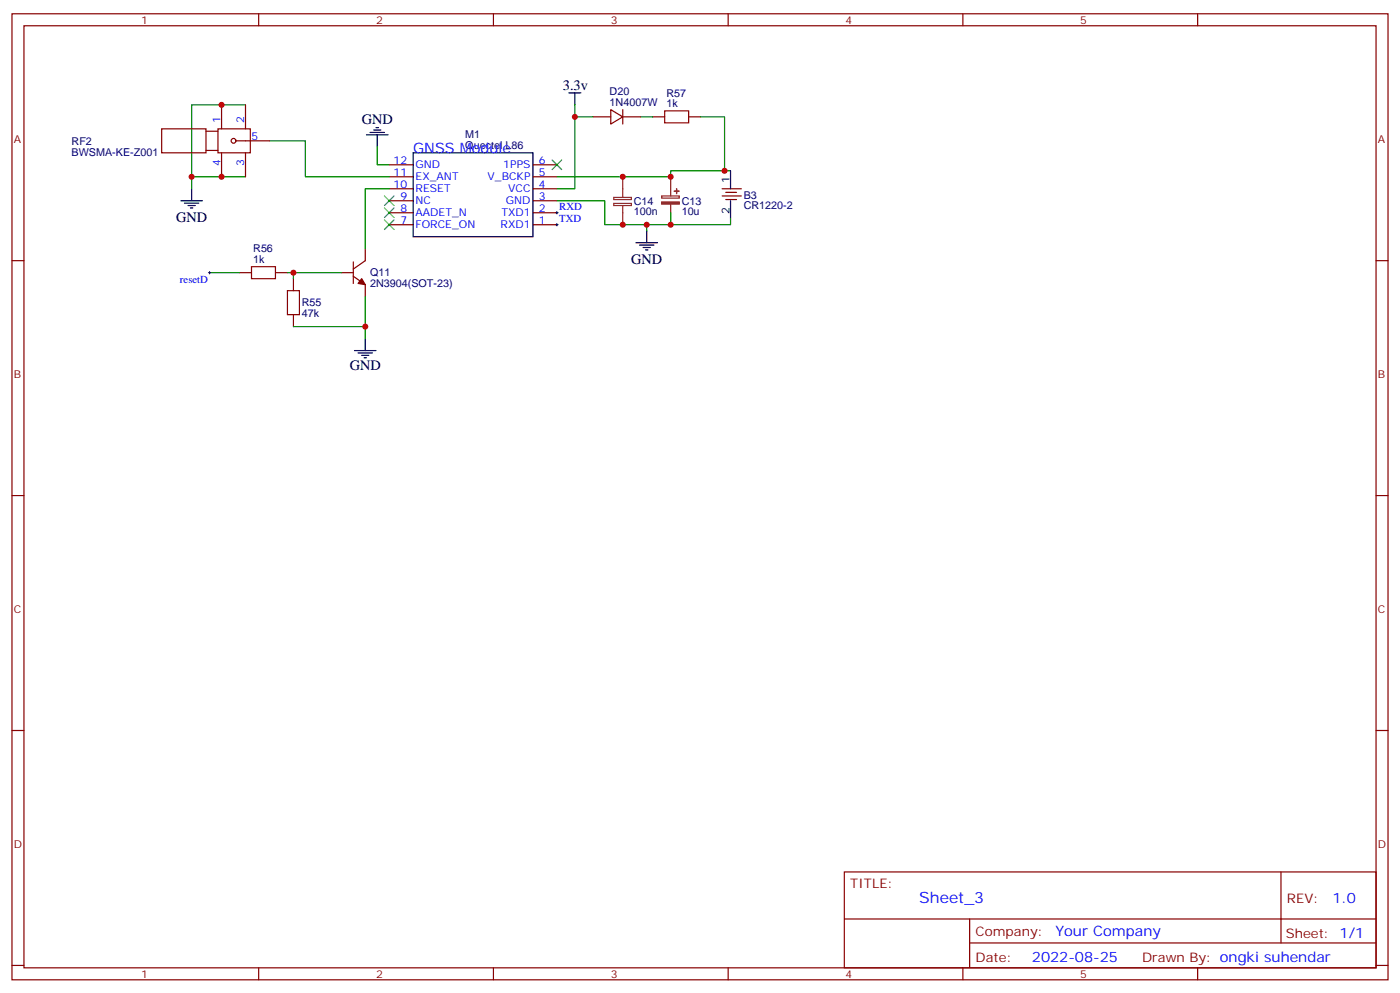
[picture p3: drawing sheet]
<svg xmlns="http://www.w3.org/2000/svg" width="412mm" height="292mm" viewBox="0 0 412 292" stroke-linecap="round" stroke-linejoin="round" font-family="sans-serif">
<g fill="none" stroke="#870000" stroke-width=".35">
<path d="M3.5 4.1h405.4v284.3h-405.4zM7.1 7.6h398.2v277.3h-398.2zM76.2 4.1v3.5M145.3 4.1v3.5M214.5 4.1v3.5M283.6 4.1v3.5M352.8 4.1v3.5M47.6 37.9h13.1v7.1h-13.1zM60.7 38.6h3.5M64.2 37.9h9.5v7.1h-9.5zM65.3 30.9v7M72.3 30.9v7"/>
<path d="M174.6 34.4h5.3M179.9 32.3l3.5 2.1-3.5 2.1zM183.4 34.4h5.3M183.4 32.3v4.2M192.3 34.4h3.5M202.8 34.4h3.6M60.7 44.3h3.5M65.3 45v7M69.5 41.5h9.9M72.3 45v7M114.7 59.1h7M114.7 55.6h7"/>
<path d="M114.7 52h7M114.7 48.5h7M157 59.1h7M157 55.6h7M157 52h7M157 48.5h7M212.7 55.6h5.7M212.7 57.7h5.7M213.8 56.6h3.2M213.8 58.7h3.2M3.5 76.7h3.6M104.1 77.1v6.3"/>
<path d="M107.6 73.2v3.5l-3.5 2.5M114.7 66.1h7M114.7 62.6h7M157 66.1h7M157 62.6h7M405.3 76.7h3.6M70.6 80.3h3.5M81.1 80.3h3.6M86.4 82v3.5M86.4 92.6v3.5M100.5 80.3h3.6M104.1 81.3l3.5 2.5v3.5"/>
<path d="M3.5 145.9h3.6M405.3 145.9h3.6M3.5 215h3.6M405.3 215h3.6M248.7 256.6h156.6v28.3h-156.6zM377.3 256.7v20.8M248.7 270.5h156.5M285.6 277.5h119.6M285.6 270.5v14.1M3.5 284.2h3.6M76.2 284.9v3.5M145.3 284.9v3.5"/>
<path d="M214.5 284.9v3.5M283.6 284.9v3.5M352.8 284.9v3.5M405.3 284.2h3.6"/>
<circle cx="68.8" cy="41.5" r=".71"/>
</g>
<g fill="none" stroke="#000" stroke-width=".35">
<path d="M107.9 39.7h6.4M109 39h4.2M110.1 38.3h2.1M110.8 37.6h.7M111.1 39.7v3.5M167.6 27.3h3.5M169.3 27.3v3.6M53.3 59.1h6.3M54.3 59.8h4.3M56.4 55.6v3.5M121.7 45h35.3v24.7h-35.3zM215.2 50.3v5.3"/>
<path d="M215.2 59.1v5.3M55.4 60.5h2.1M56.1 61.2h.7M187.3 71.4h6.4M188.4 72.1h4.2M189.4 72.8h2.2M190.1 73.6h.8M190.5 67.9v3.5M107.6 99.7v3.5M104.4 103.2h6.4M105.5 103.9h4.2M106.5 104.6h2.2"/>
<path d="M107.2 105.3h.7"/>
</g>
<path d="M180.8 58.1h5.2v.6h-5.2zM180.8 59.9h5.2v.6h-5.2zM183.4 52v6M194.9 57.7h5.2v.6h-5.2zM197.6 52v5.7M183.4 60.5v5.6M197.6 60.1v6" fill="none" stroke="#8c2424" stroke-width=".35"/>
<g fill="#8c2424" stroke="#8c2424" stroke-width=".35">
<path d="M194.9 59.4h5.2v.7h-5.2z"/>
<path d="M198.6 56.3h1.4z"/>
<path d="M199.3 55.6v1.4z"/>
</g>
<g fill="none" stroke="#008700" stroke-width=".35">
<path d="M72.3 30.9h-15.9v21.1h15.9M169.3 30.9v24.7h-5.3M169.3 34.4h5.3M188.7 34.4h3.6M206.4 34.4h7v15.9M56.4 52v3.6M79.4 41.5h10.6v10.5h24.7M111.1 43.2v5.3h3.6M114.7 55.6h-7.1v17.6M164 59.1h14.2v7h19.4v-3.5M215.2 50.3h-17.6v1.7h-33.6M190.5 66.1v1.8"/>
<path d="M215.2 64.4v1.7h-17.6M61.7 80.3h8.9M84.7 80.3h1.7M100.5 80.3h-14.1v1.7M107.6 87.3v8.8h-21.2M107.6 96.1v3.6"/>
</g>
<path d="M113.2 57.7l2.9 2.8M116.1 57.7l-2.9 2.8M162.6 47.1l2.9 2.8M165.5 47.1l-2.9 2.8M113.2 61.2l2.9 2.8M113.2 64.7l2.9 2.9M116.1 61.2l-2.9 2.8M116.1 64.7l-2.9 2.9" fill="none" stroke="#3c3" stroke-width=".35"/>
<path d="M106.5 82l1.1 1.8-2.1-.4z" fill="#870000" stroke="#870000" stroke-width=".35"/>
<path d="M195.8 32.6h7v3.6h-7zM74.1 78.5h7v3.5h-7zM84.7 85.5h3.5v7.1h-3.5z" fill="none" stroke="#a10000" stroke-width=".35"/>
<path d="M61.7 79.9v.7M163.7 62.6h.7M163.7 66.1h.7M164 62.3v.7M164 65.8v.7M61.4 80.3h.7" fill="none" stroke="#000" stroke-width=".29"/>
<g fill="#c00">
<circle cx="197.6" cy="66.1" r=".88"/>
<circle cx="183.4" cy="52" r=".88"/>
<circle cx="107.6" cy="96.1" r=".88"/>
<circle cx="56.4" cy="52" r=".88"/>
<circle cx="86.4" cy="80.3" r=".88"/>
<circle cx="183.4" cy="66.1" r=".88"/>
<circle cx="190.5" cy="66.1" r=".88"/>
<circle cx="197.6" cy="52" r=".88"/>
<circle cx="169.3" cy="34.4" r=".88"/>
<circle cx="213.4" cy="50.3" r=".88"/>
<circle cx="65.3" cy="30.9" r=".88"/>
<circle cx="65.3" cy="52" r=".88"/>
</g>
<text font-size="4.6" fill="#00f" x="270.8" y="265.7">Sheet_3</text>
<g font-size="4.2">
<text x="165.8" y="26.6">3.3v</text>
<text x="106.5" y="36.5">GND</text>
<text x="51.9" y="65.2">GND</text>
<text x="185.9" y="77.6">GND</text>
<text x="103" y="108.8">GND</text>
</g>
<g font-size="4.2" fill="#00f">
<text x="121.7" y="45">GNSS Module</text>
<text x="392.5" y="265.9">1.0</text>
<text x="310.9" y="275.5">Your Company</text>
<text x="304" y="283.3">2022-08-25</text>
</g>
<g font-size="3.9" fill="#800">
<text x="250.5" y="261.2">TITLE:</text>
<text x="379.1" y="265.9">REV:</text>
<text x="287.4" y="275.4">Company:</text>
<text x="378.7" y="276">Sheet: 1/1</text>
<text x="287.4" y="283.1">Date:</text>
<text x="336.4" y="283.2">Drawn By: ongki suhendar</text>
</g>
<g font-size="3.2" fill="#800">
<text x="41.6" y="7.1">1</text>
<text x="110.8" y="7.1">2</text>
<text x="179.9" y="7.1">3</text>
<text x="249.1" y="7.1">4</text>
<text x="318.2" y="7.1">5</text>
<text x="4.1" y="42.2">A</text>
<text x="405.9" y="42.2">A</text>
<text x="4.1" y="111.3">B</text>
<text x="405.9" y="111.3">B</text>
<text x="4.1" y="180.4">C</text>
<text x="405.9" y="180.4">C</text>
<text x="4.1" y="249.6">D</text>
<text x="405.9" y="249.6">D</text>
<text x="41.6" y="287.9">1</text>
<text x="110.8" y="287.9">2</text>
<text x="179.9" y="287.9">3</text>
<text x="249.1" y="287.9">4</text>
<text x="318.2" y="287.9">5</text>
</g>
<g font-size="3.2" fill="#000080">
<text x="179.6" y="28.1">D20</text>
<text x="196.3" y="28.4">R57</text>
<text x="179.6" y="31.2">1N4007W</text>
<text x="196.3" y="31.6">1k</text>
<text x="137.1" y="40.5">M1</text>
<text x="21.1" y="45.8">BWSMA-KE-Z001</text>
<text x="21.1" y="42.6">RF2</text>
<text x="137.1" y="43.8">Quectel L86</text>
<text x="219.1" y="58.5">B3</text>
<text x="186.7" y="63.4">100n</text>
<text x="186.7" y="60.2">C14</text>
<text x="200.8" y="63.4">10u</text>
<text x="200.8" y="60.2">C13</text>
<text x="219.1" y="61.6">CR1220-2</text>
<text x="74.6" y="77.4">1k</text>
<text x="74.6" y="74.3">R56</text>
<text x="109" y="81.4">Q11</text>
<text x="109" y="84.6">2N3904(SOT-23)</text>
<text x="88.9" y="93.4">47k</text>
<text x="88.9" y="90.2">R55</text>
</g>
<g font-size="3.2" fill="#00f">
<text x="64.9" y="36.2" transform="rotate(-90 64.9 36.2)">1</text>
<text x="72" y="36.2" transform="rotate(-90 72 36.2)">2</text>
<text x="74.1" y="41.1">5</text>
<text x="64.9" y="48.8" transform="rotate(-90 64.9 48.8)">4</text>
<text x="72" y="48.8" transform="rotate(-90 72 48.8)">3</text>
<text x="115.9" y="51.7">11</text>
<text x="115.9" y="48.2">12</text>
<text x="122.4" y="53.1">EX_ANT</text>
<text x="122.4" y="49.6">GND</text>
<text x="143.6" y="53.1">V_BCKP</text>
<text x="148.3" y="49.6">1PPS</text>
<text x="158.7" y="51.7">5</text>
<text x="158.7" y="48.2">6</text>
<text x="115.9" y="55.2">10</text>
<text x="117.9" y="58.7">9</text>
<text x="122.4" y="56.6">RESET</text>
<text x="149.7" y="56.6">VCC</text>
<text x="158.7" y="58.7">3</text>
<text x="158.7" y="55.2">4</text>
<text x="117.9" y="65.8">7</text>
<text x="117.9" y="62.3">8</text>
<text x="122.4" y="63.7">AADET_N</text>
<text x="122.4" y="60.1">NC</text>
<text x="147.7" y="63.7">TXD1</text>
<text x="149" y="60.1">GND</text>
<text x="158.7" y="65.8">1</text>
<text x="158.7" y="62.3">2</text>
<text x="164.7" y="61.7">RXD</text>
<text x="164.7" y="65.3">TXD</text>
<text x="122.4" y="67.2">FORCE_ON</text>
<text x="147.4" y="67.2">RXD1</text>
<text x="53" y="83.3">resetD</text>
</g>
<g font-size="3.2">
<text x="214.8" y="53.8" transform="rotate(-90 214.8 53.8)">1</text>
<text x="214.8" y="62.9" transform="rotate(-90 214.8 62.9)">2</text>
</g>
</svg>
